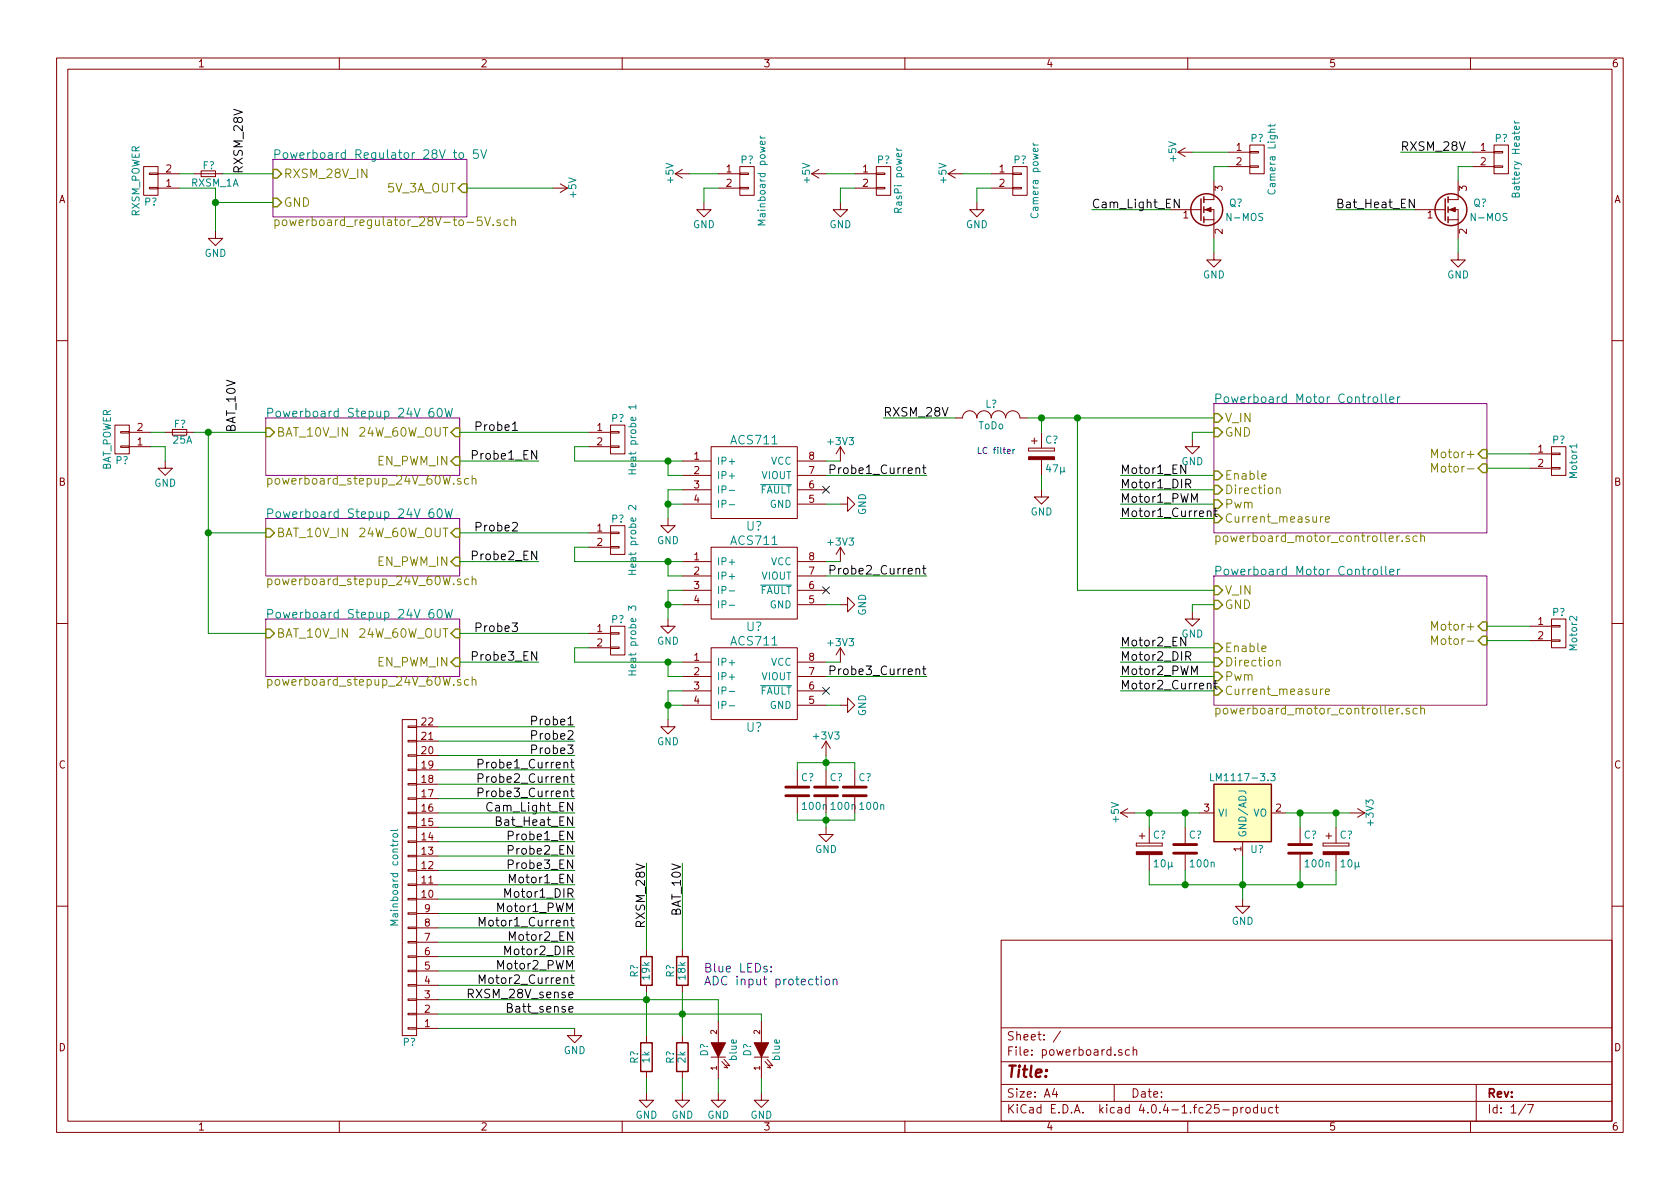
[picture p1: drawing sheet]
EESchema Schematic File Version 2
LIBS:power
LIBS:device
LIBS:transistors
LIBS:conn
LIBS:linear
LIBS:regul
LIBS:74xx
LIBS:cmos4000
LIBS:adc-dac
LIBS:memory
LIBS:xilinx
LIBS:microcontrollers
LIBS:dsp
LIBS:microchip
LIBS:analog_switches
LIBS:motorola
LIBS:texas
LIBS:intel
LIBS:audio
LIBS:interface
LIBS:digital-audio
LIBS:philips
LIBS:display
LIBS:cypress
LIBS:siliconi
LIBS:opto
LIBS:atmel
LIBS:contrib
LIBS:valves
LIBS:TI-LMZ1xxxx
LIBS:DRV8816
LIBS:ACS711
LIBS:lt1370
LIBS:powerboard-cache
EELAYER 25 0
EELAYER END
$Descr A4 11693 8268
encoding utf-8
Sheet 1 7
Title ""
Date ""
Rev ""
Comp ""
Comment1 ""
Comment2 ""
Comment3 ""
Comment4 ""
$EndDescr
$Sheet
S 1900 1100 1350 400 
U 5886B9BC
F0 "Powerboard Regulator 28V to 5V" 60
F1 "powerboard_regulator_28V-to-5V.sch" 60
F2 "RXSM_28V_IN" I L 1900 1200 60 
F3 "5V_3A_OUT" I R 3250 1300 60 
F4 "GND" I L 1900 1400 60 
$EndSheet
$Comp
L F_Small F?
U 1 1
P 1450 1200
F 0 "F?" H 1410 1260 50  0000 L CNN
F 1 "RXSM_1A" H 1330 1140 50  0000 L CNN
F 2 "" H 1450 1200 50  0000 C CNN
F 3 "" H 1450 1200 50  0000 C CNN
	1    1450 1200
	1    0    0    -1  
$EndComp
$Comp
L GND #PWR01
U 1 1
P 1500 1600
F 0 "#PWR01" H 1500 1350 50  0001 C CNN
F 1 "GND" H 1500 1450 50  0000 C CNN
F 2 "" H 1500 1600 50  0000 C CNN
F 3 "" H 1500 1600 50  0000 C CNN
	1    1500 1600
	1    0    0    -1  
$EndComp
$Comp
L CONN_01X02 P?
U 1 1
P 1050 1250
F 0 "P?" H 1050 1400 50  0000 C CNN
F 1 "RXSM_POWER" V 1150 1250 50  0000 C CNN
F 2 "" H 1050 1250 50  0000 C CNN
F 3 "" H 1050 1250 50  0000 C CNN
	1    1050 1250
	-1   0    0    1   
$EndComp
$Comp
L CONN_01X02 P?
U 1 1
P 4300 3050
F 0 "P?" H 4300 3200 50  0000 C CNN
F 1 "Heat probe 1" V 4400 3050 50  0000 C CNN
F 2 "" H 4300 3050 50  0000 C CNN
F 3 "" H 4300 3050 50  0000 C CNN
	1    4300 3050
	1    0    0    -1  
$EndComp
$Comp
L CONN_01X02 P?
U 1 1
P 4300 3750
F 0 "P?" H 4300 3900 50  0000 C CNN
F 1 "Heat probe 2" V 4400 3750 50  0000 C CNN
F 2 "" H 4300 3750 50  0000 C CNN
F 3 "" H 4300 3750 50  0000 C CNN
	1    4300 3750
	1    0    0    -1  
$EndComp
$Comp
L CONN_01X02 P?
U 1 1
P 4300 4450
F 0 "P?" H 4300 4600 50  0000 C CNN
F 1 "Heat probe 3" V 4400 4450 50  0000 C CNN
F 2 "" H 4300 4450 50  0000 C CNN
F 3 "" H 4300 4450 50  0000 C CNN
	1    4300 4450
	1    0    0    -1  
$EndComp
$Comp
L CONN_01X02 P?
U 1 1
P 850 3050
F 0 "P?" H 850 3200 50  0000 C CNN
F 1 "BAT_POWER" V 950 3050 50  0000 C CNN
F 2 "" H 850 3050 50  0000 C CNN
F 3 "" H 850 3050 50  0000 C CNN
	1    850  3050
	-1   0    0    1   
$EndComp
$Sheet
S 1850 2900 1350 400 
U 5886F238
F0 "Powerboard Stepup 24V 60W" 60
F1 "powerboard_stepup_24V_60W.sch" 60
F2 "BAT_10V_IN" I L 1850 3000 60 
F3 "24W_60W_OUT" I R 3200 3000 60 
F4 "EN_PWM_IN" I R 3200 3200 60 
$EndSheet
$Sheet
S 1850 3600 1350 400 
U 5886F2AA
F0 "Powerboard Stepup 24V 60W" 60
F1 "powerboard_stepup_24V_60W.sch" 60
F2 "BAT_10V_IN" I L 1850 3700 60 
F3 "24W_60W_OUT" I R 3200 3700 60 
F4 "EN_PWM_IN" I R 3200 3900 60 
$EndSheet
$Sheet
S 1850 4300 1350 400 
U 5886F5A0
F0 "Powerboard Stepup 24V 60W" 60
F1 "powerboard_stepup_24V_60W.sch" 60
F2 "BAT_10V_IN" I L 1850 4400 60 
F3 "24W_60W_OUT" I R 3200 4400 60 
F4 "EN_PWM_IN" I R 3200 4600 60 
$EndSheet
$Comp
L F_Small F?
U 1 1
P 1250 3000
F 0 "F?" H 1210 3060 50  0000 L CNN
F 1 "25A" H 1200 2950 50  0000 L CNN
F 2 "" H 1250 3000 50  0000 C CNN
F 3 "" H 1250 3000 50  0000 C CNN
	1    1250 3000
	1    0    0    -1  
$EndComp
$Comp
L +5V #PWR02
U 1 1
P 3850 1300
F 0 "#PWR02" H 3850 1150 50  0001 C CNN
F 1 "+5V" H 3850 1440 50  0000 C CNN
F 2 "" H 3850 1300 50  0000 C CNN
F 3 "" H 3850 1300 50  0000 C CNN
	1    3850 1300
	0    1    1    0   
$EndComp
$Comp
L CONN_01X02 P?
U 1 1
P 5200 1250
F 0 "P?" H 5200 1400 50  0000 C CNN
F 1 "Mainboard power" V 5300 1250 50  0000 C CNN
F 2 "" H 5200 1250 50  0000 C CNN
F 3 "" H 5200 1250 50  0000 C CNN
	1    5200 1250
	1    0    0    -1  
$EndComp
$Comp
L GND #PWR03
U 1 1
P 4900 1400
F 0 "#PWR03" H 4900 1150 50  0001 C CNN
F 1 "GND" H 4900 1250 50  0000 C CNN
F 2 "" H 4900 1400 50  0000 C CNN
F 3 "" H 4900 1400 50  0000 C CNN
	1    4900 1400
	1    0    0    -1  
$EndComp
$Comp
L +5V #PWR04
U 1 1
P 4800 1200
F 0 "#PWR04" H 4800 1050 50  0001 C CNN
F 1 "+5V" H 4800 1340 50  0000 C CNN
F 2 "" H 4800 1200 50  0000 C CNN
F 3 "" H 4800 1200 50  0000 C CNN
	1    4800 1200
	0    -1   -1   0   
$EndComp
$Comp
L GND #PWR05
U 1 1
P 1150 3200
F 0 "#PWR05" H 1150 2950 50  0001 C CNN
F 1 "GND" H 1150 3050 50  0000 C CNN
F 2 "" H 1150 3200 50  0000 C CNN
F 3 "" H 1150 3200 50  0000 C CNN
	1    1150 3200
	1    0    0    -1  
$EndComp
$Comp
L GND #PWR07
U 1 1
P 5850 4900
F 0 "#PWR07" H 5850 4650 50  0001 C CNN
F 1 "GND" H 5850 4750 50  0000 C CNN
F 2 "" H 5850 4900 50  0000 C CNN
F 3 "" H 5850 4900 50  0000 C CNN
	1    5850 4900
	0    -1   -1   0   
$EndComp
$Comp
L CONN_01X02 P?
U 1 1
P 6150 1250
F 0 "P?" H 6150 1400 50  0000 C CNN
F 1 "RasPi power" V 6250 1250 50  0000 C CNN
F 2 "" H 6150 1250 50  0000 C CNN
F 3 "" H 6150 1250 50  0000 C CNN
	1    6150 1250
	1    0    0    -1  
$EndComp
$Comp
L GND #PWR08
U 1 1
P 5850 1400
F 0 "#PWR08" H 5850 1150 50  0001 C CNN
F 1 "GND" H 5850 1250 50  0000 C CNN
F 2 "" H 5850 1400 50  0000 C CNN
F 3 "" H 5850 1400 50  0000 C CNN
	1    5850 1400
	1    0    0    -1  
$EndComp
$Comp
L +5V #PWR09
U 1 1
P 5750 1200
F 0 "#PWR09" H 5750 1050 50  0001 C CNN
F 1 "+5V" H 5750 1340 50  0000 C CNN
F 2 "" H 5750 1200 50  0000 C CNN
F 3 "" H 5750 1200 50  0000 C CNN
	1    5750 1200
	0    -1   -1   0   
$EndComp
$Comp
L CONN_01X02 P?
U 1 1
P 7100 1250
F 0 "P?" H 7100 1400 50  0000 C CNN
F 1 "Camera power" V 7200 1250 50  0000 C CNN
F 2 "" H 7100 1250 50  0000 C CNN
F 3 "" H 7100 1250 50  0000 C CNN
	1    7100 1250
	1    0    0    -1  
$EndComp
$Comp
L GND #PWR010
U 1 1
P 6800 1400
F 0 "#PWR010" H 6800 1150 50  0001 C CNN
F 1 "GND" H 6800 1250 50  0000 C CNN
F 2 "" H 6800 1400 50  0000 C CNN
F 3 "" H 6800 1400 50  0000 C CNN
	1    6800 1400
	1    0    0    -1  
$EndComp
$Comp
L +5V #PWR011
U 1 1
P 6700 1200
F 0 "#PWR011" H 6700 1050 50  0001 C CNN
F 1 "+5V" H 6700 1340 50  0000 C CNN
F 2 "" H 6700 1200 50  0000 C CNN
F 3 "" H 6700 1200 50  0000 C CNN
	1    6700 1200
	0    -1   -1   0   
$EndComp
Text Label 1700 1200 1    60   ~ 0
RXSM_28V
Text Label 1650 3000 1    60   ~ 0
BAT_10V
Text Label 3300 3000 0    60   ~ 0
Probe1
Text Label 3300 3700 0    60   ~ 0
Probe2
Text Label 3300 4400 0    60   ~ 0
Probe3
$Comp
L CONN_01X02 P?
U 1 1
P 10450 1100
F 0 "P?" H 10450 1250 50  0000 C CNN
F 1 "Battery Heater" V 10550 1100 50  0000 C CNN
F 2 "" H 10450 1100 50  0000 C CNN
F 3 "" H 10450 1100 50  0000 C CNN
	1    10450 1100
	1    0    0    -1  
$EndComp
$Comp
L Q_NMOS_GSD Q?
U 1 1
P 10050 1450
F 0 "Q?" H 10350 1500 50  0000 R CNN
F 1 "N-MOS" H 10500 1400 50  0000 R CNN
F 2 "" H 10250 1550 50  0000 C CNN
F 3 "" H 10050 1450 50  0000 C CNN
	1    10050 1450
	1    0    0    -1  
$EndComp
$Comp
L GND #PWR012
U 1 1
P 10150 1750
F 0 "#PWR012" H 10150 1500 50  0001 C CNN
F 1 "GND" H 10150 1600 50  0000 C CNN
F 2 "" H 10150 1750 50  0000 C CNN
F 3 "" H 10150 1750 50  0000 C CNN
	1    10150 1750
	1    0    0    -1  
$EndComp
Text Label 9750 1050 0    60   ~ 0
RXSM_28V
Wire Wire Line
	1250 1300 1500 1300
Wire Wire Line
	1500 1300 1500 1600
Wire Wire Line
	1500 1400 1900 1400
Connection ~ 1500 1400
Wire Wire Line
	1250 1200 1350 1200
Wire Wire Line
	1550 1200 1900 1200
Wire Wire Line
	1050 3000 1150 3000
Wire Wire Line
	3850 1300 3250 1300
Wire Wire Line
	4800 1200 5000 1200
Wire Wire Line
	4900 1400 4900 1300
Wire Wire Line
	4900 1300 5000 1300
Wire Wire Line
	1350 3000 1850 3000
Wire Wire Line
	1450 3000 1450 4400
Wire Wire Line
	1450 3700 1850 3700
Connection ~ 1450 3000
Connection ~ 1450 3700
Wire Wire Line
	1450 4400 1850 4400
Wire Wire Line
	1050 3100 1150 3100
Wire Wire Line
	1150 3100 1150 3200
Wire Wire Line
	5750 1200 5950 1200
Wire Wire Line
	5850 1400 5850 1300
Wire Wire Line
	5850 1300 5950 1300
Wire Wire Line
	6700 1200 6900 1200
Wire Wire Line
	6800 1400 6800 1300
Wire Wire Line
	6800 1300 6900 1300
Wire Wire Line
	10250 1050 9750 1050
Wire Wire Line
	10150 1250 10150 1150
Wire Wire Line
	10150 1150 10250 1150
Wire Wire Line
	10150 1750 10150 1650
Wire Wire Line
	3200 3700 4100 3700
Wire Wire Line
	4100 4400 3200 4400
Text Label 3750 3900 2    60   ~ 0
Probe2_EN
Text Label 3750 4600 2    60   ~ 0
Probe3_EN
Text Label 3750 3200 2    60   ~ 0
Probe1_EN
Wire Wire Line
	3750 3200 3200 3200
Wire Wire Line
	3200 3900 3750 3900
Wire Wire Line
	3750 4600 3200 4600
Wire Wire Line
	9300 1450 9850 1450
Text Label 9300 1450 0    60   ~ 0
Bat_Heat_EN
Text Label 4000 5750 2    60   ~ 0
Bat_Heat_EN
Text Label 4000 6050 2    60   ~ 0
Probe3_EN
Text Label 4000 5950 2    60   ~ 0
Probe2_EN
Text Label 4000 5850 2    60   ~ 0
Probe1_EN
Text Label 4000 6150 2    60   ~ 0
Motor1_EN
Text Label 4000 6250 2    60   ~ 0
Motor1_DIR
Text Label 4000 6350 2    60   ~ 0
Motor1_PWM
Text Label 4000 6550 2    60   ~ 0
Motor2_EN
Text Label 4000 6650 2    60   ~ 0
Motor2_DIR
Text Label 4000 6750 2    60   ~ 0
Motor2_PWM
Text Label 4000 6950 2    60   ~ 0
RXSM_28V_sense
Text Label 4500 6000 3    60   ~ 0
RXSM_28V
$Comp
L R R?
U 1 1
P 4500 6750
F 0 "R?" V 4580 6750 50  0000 C CNN
F 1 "19k" V 4500 6750 50  0000 C CNN
F 2 "" V 4430 6750 50  0000 C CNN
F 3 "" H 4500 6750 50  0000 C CNN
	1    4500 6750
	-1   0    0    1   
$EndComp
Wire Wire Line
	3050 6950 5000 6950
Wire Wire Line
	4500 6600 4500 6000
$Comp
L CONN_01X02 P?
U 1 1
P 8750 1100
F 0 "P?" H 8750 1250 50  0000 C CNN
F 1 "Camera Light" V 8850 1100 50  0000 C CNN
F 2 "" H 8750 1100 50  0000 C CNN
F 3 "" H 8750 1100 50  0000 C CNN
	1    8750 1100
	1    0    0    -1  
$EndComp
$Comp
L Q_NMOS_GSD Q?
U 1 1
P 8350 1450
F 0 "Q?" H 8650 1500 50  0000 R CNN
F 1 "N-MOS" H 8800 1400 50  0000 R CNN
F 2 "" H 8550 1550 50  0000 C CNN
F 3 "" H 8350 1450 50  0000 C CNN
	1    8350 1450
	1    0    0    -1  
$EndComp
$Comp
L GND #PWR013
U 1 1
P 8450 1750
F 0 "#PWR013" H 8450 1500 50  0001 C CNN
F 1 "GND" H 8450 1600 50  0000 C CNN
F 2 "" H 8450 1750 50  0000 C CNN
F 3 "" H 8450 1750 50  0000 C CNN
	1    8450 1750
	1    0    0    -1  
$EndComp
Wire Wire Line
	8450 1250 8450 1150
Wire Wire Line
	8450 1150 8550 1150
Wire Wire Line
	8450 1750 8450 1650
Wire Wire Line
	7600 1450 8150 1450
Text Label 7600 1450 0    60   ~ 0
Cam_Light_EN
$Comp
L +5V #PWR014
U 1 1
P 8300 1050
F 0 "#PWR014" H 8300 900 50  0001 C CNN
F 1 "+5V" H 8300 1190 50  0000 C CNN
F 2 "" H 8300 1050 50  0000 C CNN
F 3 "" H 8300 1050 50  0000 C CNN
	1    8300 1050
	0    -1   -1   0   
$EndComp
Wire Wire Line
	8300 1050 8550 1050
Text Label 4000 5650 2    60   ~ 0
Cam_Light_EN
$Comp
L GND #PWR015
U 1 1
P 8300 3050
F 0 "#PWR015" H 8300 2800 50  0001 C CNN
F 1 "GND" H 8300 2900 50  0000 C CNN
F 2 "" H 8300 3050 50  0000 C CNN
F 3 "" H 8300 3050 50  0000 C CNN
	1    8300 3050
	1    0    0    -1  
$EndComp
Wire Wire Line
	8450 3000 8300 3000
Wire Wire Line
	8300 3000 8300 3050
Wire Wire Line
	7150 2900 8450 2900
Text Label 7800 3300 0    60   ~ 0
Motor1_EN
Text Label 7800 3400 0    60   ~ 0
Motor1_DIR
Text Label 7800 3500 0    60   ~ 0
Motor1_PWM
Wire Wire Line
	7800 3300 8450 3300
Wire Wire Line
	8450 3400 7800 3400
Wire Wire Line
	7800 3500 8450 3500
$Comp
L CONN_01X02 P?
U 1 1
P 10850 3200
F 0 "P?" H 10850 3350 50  0000 C CNN
F 1 "Motor1" V 10950 3200 50  0000 C CNN
F 2 "" H 10850 3200 50  0000 C CNN
F 3 "" H 10850 3200 50  0000 C CNN
	1    10850 3200
	1    0    0    -1  
$EndComp
Wire Wire Line
	10650 3150 10350 3150
Wire Wire Line
	10350 3250 10650 3250
$Sheet
S 8450 4000 1900 900 
U 5888DA23
F0 "Powerboard Motor Controller" 60
F1 "powerboard_motor_controller.sch" 60
F2 "V_IN" I L 8450 4100 60 
F3 "Enable" I L 8450 4500 60 
F4 "Direction" I L 8450 4600 60 
F5 "Pwm" I L 8450 4700 60 
F6 "GND" I L 8450 4200 60 
F7 "Motor+" I R 10350 4350 60 
F8 "Motor-" I R 10350 4450 60 
F9 "Current_measure" I L 8450 4800 59 
$EndSheet
$Comp
L GND #PWR016
U 1 1
P 8300 4250
F 0 "#PWR016" H 8300 4000 50  0001 C CNN
F 1 "GND" H 8300 4100 50  0000 C CNN
F 2 "" H 8300 4250 50  0000 C CNN
F 3 "" H 8300 4250 50  0000 C CNN
	1    8300 4250
	1    0    0    -1  
$EndComp
Wire Wire Line
	8450 4200 8300 4200
Wire Wire Line
	8300 4200 8300 4250
Wire Wire Line
	7500 4100 8450 4100
Text Label 6150 2900 0    60   ~ 0
RXSM_28V
Text Label 7800 4500 0    60   ~ 0
Motor2_EN
Text Label 7800 4600 0    60   ~ 0
Motor2_DIR
Text Label 7800 4700 0    60   ~ 0
Motor2_PWM
Wire Wire Line
	7800 4500 8450 4500
Wire Wire Line
	8450 4600 7800 4600
Wire Wire Line
	7800 4700 8450 4700
$Comp
L CONN_01X02 P?
U 1 1
P 10850 4400
F 0 "P?" H 10850 4550 50  0000 C CNN
F 1 "Motor2" V 10950 4400 50  0000 C CNN
F 2 "" H 10850 4400 50  0000 C CNN
F 3 "" H 10850 4400 50  0000 C CNN
	1    10850 4400
	1    0    0    -1  
$EndComp
Wire Wire Line
	10650 4350 10350 4350
Wire Wire Line
	10350 4450 10650 4450
$Comp
L GND #PWR017
U 1 1
P 4000 7150
F 0 "#PWR017" H 4000 6900 50  0001 C CNN
F 1 "GND" H 4000 7000 50  0000 C CNN
F 2 "" H 4000 7150 50  0000 C CNN
F 3 "" H 4000 7150 50  0000 C CNN
	1    4000 7150
	1    0    0    -1  
$EndComp
Wire Wire Line
	3050 7150 4000 7150
Wire Wire Line
	3050 6750 4000 6750
Wire Wire Line
	4000 6650 3050 6650
Wire Wire Line
	3050 6550 4000 6550
Wire Wire Line
	4000 6350 3050 6350
Wire Wire Line
	3050 6250 4000 6250
Wire Wire Line
	4000 6150 3050 6150
Wire Wire Line
	3050 6050 4000 6050
Wire Wire Line
	4000 5950 3050 5950
Wire Wire Line
	3050 5850 4000 5850
Wire Wire Line
	4000 5750 3050 5750
Wire Wire Line
	3050 5650 4000 5650
$Sheet
S 8450 2800 1900 900 
U 588899D1
F0 "Powerboard Motor Controller" 60
F1 "powerboard_motor_controller.sch" 60
F2 "V_IN" I L 8450 2900 60 
F3 "Enable" I L 8450 3300 60 
F4 "Direction" I L 8450 3400 60 
F5 "Pwm" I L 8450 3500 60 
F6 "GND" I L 8450 3000 60 
F7 "Motor+" I R 10350 3150 60 
F8 "Motor-" I R 10350 3250 60 
F9 "Current_measure" I L 8450 3600 59 
$EndSheet
Text Label 7800 3600 0    60   ~ 0
Motor1_Current
Text Label 7800 4800 0    60   ~ 0
Motor2_Current
Wire Wire Line
	7800 4800 8450 4800
Wire Wire Line
	8450 3600 7800 3600
Text Label 4000 6450 2    60   ~ 0
Motor1_Current
Text Label 4000 6850 2    60   ~ 0
Motor2_Current
Wire Wire Line
	4000 6850 3050 6850
Wire Wire Line
	3050 6450 4000 6450
$Comp
L ACS711 U?
U 1 1
P 5250 3350
F 0 "U?" H 5250 3050 60  0000 C CNN
F 1 "ACS711" H 5250 3650 60  0000 C CNN
F 2 "" H 5250 3350 60  0001 C CNN
F 3 "" H 5250 3350 60  0001 C CNN
	1    5250 3350
	1    0    0    -1  
$EndComp
$Comp
L ACS711 U?
U 1 1
P 5250 4050
F 0 "U?" H 5250 3750 60  0000 C CNN
F 1 "ACS711" H 5250 4350 60  0000 C CNN
F 2 "" H 5250 4050 60  0001 C CNN
F 3 "" H 5250 4050 60  0001 C CNN
	1    5250 4050
	1    0    0    -1  
$EndComp
$Comp
L ACS711 U?
U 1 1
P 5250 4750
F 0 "U?" H 5250 4450 60  0000 C CNN
F 1 "ACS711" H 5250 5050 60  0000 C CNN
F 2 "" H 5250 4750 60  0001 C CNN
F 3 "" H 5250 4750 60  0001 C CNN
	1    5250 4750
	1    0    0    -1  
$EndComp
$Comp
L GND #PWR?
U 1 1
P 4650 5000
F 0 "#PWR?" H 4650 4750 50  0001 C CNN
F 1 "GND" H 4650 4850 50  0000 C CNN
F 2 "" H 4650 5000 50  0000 C CNN
F 3 "" H 4650 5000 50  0000 C CNN
	1    4650 5000
	1    0    0    -1  
$EndComp
$Comp
L GND #PWR?
U 1 1
P 4650 3600
F 0 "#PWR?" H 4650 3350 50  0001 C CNN
F 1 "GND" H 4650 3450 50  0000 C CNN
F 2 "" H 4650 3600 50  0000 C CNN
F 3 "" H 4650 3600 50  0000 C CNN
	1    4650 3600
	1    0    0    -1  
$EndComp
Wire Wire Line
	4100 3000 3200 3000
$Comp
L GND #PWR?
U 1 1
P 4650 4300
F 0 "#PWR?" H 4650 4050 50  0001 C CNN
F 1 "GND" H 4650 4150 50  0000 C CNN
F 2 "" H 4650 4300 50  0000 C CNN
F 3 "" H 4650 4300 50  0000 C CNN
	1    4650 4300
	1    0    0    -1  
$EndComp
Wire Wire Line
	4650 3600 4650 3400
Wire Wire Line
	4650 3400 4750 3400
Wire Wire Line
	4750 3500 4650 3500
Connection ~ 4650 3500
Wire Wire Line
	4650 4300 4650 4100
Wire Wire Line
	4650 4100 4750 4100
Wire Wire Line
	4750 4200 4650 4200
Connection ~ 4650 4200
Wire Wire Line
	4650 5000 4650 4800
Wire Wire Line
	4650 4800 4750 4800
Wire Wire Line
	4750 4900 4650 4900
Connection ~ 4650 4900
$Comp
L GND #PWR?
U 1 1
P 5850 4200
F 0 "#PWR?" H 5850 3950 50  0001 C CNN
F 1 "GND" H 5850 4050 50  0000 C CNN
F 2 "" H 5850 4200 50  0000 C CNN
F 3 "" H 5850 4200 50  0000 C CNN
	1    5850 4200
	0    -1   -1   0   
$EndComp
$Comp
L GND #PWR?
U 1 1
P 5850 3500
F 0 "#PWR?" H 5850 3250 50  0001 C CNN
F 1 "GND" H 5850 3350 50  0000 C CNN
F 2 "" H 5850 3500 50  0000 C CNN
F 3 "" H 5850 3500 50  0000 C CNN
	1    5850 3500
	0    -1   -1   0   
$EndComp
Wire Wire Line
	5850 3500 5750 3500
Wire Wire Line
	5750 4200 5850 4200
Wire Wire Line
	5850 4900 5750 4900
$Comp
L LM1117-3.3 U?
U 1 1
P 8650 5650
F 0 "U?" H 8750 5400 50  0000 C CNN
F 1 "LM1117-3.3" H 8650 5900 50  0000 C CNN
F 2 "" H 8650 5650 50  0000 C CNN
F 3 "" H 8650 5650 50  0000 C CNN
	1    8650 5650
	1    0    0    -1  
$EndComp
$Comp
L C C?
U 1 1
P 8250 5900
F 0 "C?" H 8275 6000 50  0000 L CNN
F 1 "100n" H 8275 5800 50  0000 L CNN
F 2 "" H 8288 5750 50  0000 C CNN
F 3 "" H 8250 5900 50  0000 C CNN
	1    8250 5900
	1    0    0    -1  
$EndComp
$Comp
L C C?
U 1 1
P 9050 5900
F 0 "C?" H 9075 6000 50  0000 L CNN
F 1 "100n" H 9075 5800 50  0000 L CNN
F 2 "" H 9088 5750 50  0000 C CNN
F 3 "" H 9050 5900 50  0000 C CNN
	1    9050 5900
	1    0    0    -1  
$EndComp
$Comp
L CP C?
U 1 1
P 9300 5900
F 0 "C?" H 9325 6000 50  0000 L CNN
F 1 "10µ" H 9325 5800 50  0000 L CNN
F 2 "" H 9338 5750 50  0000 C CNN
F 3 "" H 9300 5900 50  0000 C CNN
	1    9300 5900
	1    0    0    -1  
$EndComp
$Comp
L CP C?
U 1 1
P 8000 5900
F 0 "C?" H 8025 6000 50  0000 L CNN
F 1 "10µ" H 8025 5800 50  0000 L CNN
F 2 "" H 8038 5750 50  0000 C CNN
F 3 "" H 8000 5900 50  0000 C CNN
	1    8000 5900
	1    0    0    -1  
$EndComp
$Comp
L GND #PWR?
U 1 1
P 8650 6250
F 0 "#PWR?" H 8650 6000 50  0001 C CNN
F 1 "GND" H 8650 6100 50  0000 C CNN
F 2 "" H 8650 6250 50  0000 C CNN
F 3 "" H 8650 6250 50  0000 C CNN
	1    8650 6250
	1    0    0    -1  
$EndComp
Wire Wire Line
	8650 5950 8650 6250
Wire Wire Line
	8000 6150 9300 6150
Wire Wire Line
	8250 6150 8250 6050
Wire Wire Line
	8000 6150 8000 6050
Connection ~ 8250 6150
Connection ~ 8650 6150
Wire Wire Line
	9300 6150 9300 6050
Wire Wire Line
	9050 6050 9050 6150
Connection ~ 9050 6150
Wire Wire Line
	8950 5650 9400 5650
Wire Wire Line
	9050 5650 9050 5750
Wire Wire Line
	9300 5650 9300 5750
Connection ~ 9050 5650
Wire Wire Line
	7900 5650 8350 5650
Wire Wire Line
	8000 5650 8000 5750
Wire Wire Line
	8250 5750 8250 5650
Connection ~ 8250 5650
$Comp
L +5V #PWR?
U 1 1
P 7900 5650
F 0 "#PWR?" H 7900 5500 50  0001 C CNN
F 1 "+5V" H 7900 5790 50  0000 C CNN
F 2 "" H 7900 5650 50  0000 C CNN
F 3 "" H 7900 5650 50  0000 C CNN
	1    7900 5650
	0    -1   -1   0   
$EndComp
Connection ~ 8000 5650
$Comp
L +3V3 #PWR?
U 1 1
P 9400 5650
F 0 "#PWR?" H 9400 5500 50  0001 C CNN
F 1 "+3V3" H 9400 5790 50  0000 C CNN
F 2 "" H 9400 5650 50  0000 C CNN
F 3 "" H 9400 5650 50  0000 C CNN
	1    9400 5650
	0    1    1    0   
$EndComp
Connection ~ 9300 5650
$Comp
L +3V3 #PWR?
U 1 1
P 5850 4600
F 0 "#PWR?" H 5850 4450 50  0001 C CNN
F 1 "+3V3" H 5850 4740 50  0000 C CNN
F 2 "" H 5850 4600 50  0000 C CNN
F 3 "" H 5850 4600 50  0000 C CNN
	1    5850 4600
	1    0    0    -1  
$EndComp
$Comp
L +3V3 #PWR?
U 1 1
P 5850 3900
F 0 "#PWR?" H 5850 3750 50  0001 C CNN
F 1 "+3V3" H 5850 4040 50  0000 C CNN
F 2 "" H 5850 3900 50  0000 C CNN
F 3 "" H 5850 3900 50  0000 C CNN
	1    5850 3900
	1    0    0    -1  
$EndComp
$Comp
L +3V3 #PWR?
U 1 1
P 5850 3200
F 0 "#PWR?" H 5850 3050 50  0001 C CNN
F 1 "+3V3" H 5850 3340 50  0000 C CNN
F 2 "" H 5850 3200 50  0000 C CNN
F 3 "" H 5850 3200 50  0000 C CNN
	1    5850 3200
	1    0    0    -1  
$EndComp
NoConn ~ 5750 3400
NoConn ~ 5750 4100
NoConn ~ 5750 4800
Text Label 6450 4700 2    60   ~ 0
Probe3_Current
Wire Wire Line
	6450 4700 5750 4700
Text Label 6450 4000 2    60   ~ 0
Probe2_Current
Text Label 6450 3300 2    60   ~ 0
Probe1_Current
Wire Wire Line
	6450 3300 5750 3300
Wire Wire Line
	5750 4000 6450 4000
Wire Wire Line
	5750 3900 5850 3900
Wire Wire Line
	5850 3200 5750 3200
Wire Wire Line
	5750 4600 5850 4600
Wire Wire Line
	4100 3100 4000 3100
Wire Wire Line
	4000 3100 4000 3200
Wire Wire Line
	4000 3200 4750 3200
Wire Wire Line
	4750 3300 4650 3300
Wire Wire Line
	4650 3300 4650 3200
Connection ~ 4650 3200
Wire Wire Line
	4750 4000 4650 4000
Wire Wire Line
	4650 4000 4650 3900
Wire Wire Line
	4000 3900 4750 3900
Wire Wire Line
	4000 3900 4000 3800
Wire Wire Line
	4000 3800 4100 3800
Connection ~ 4650 3900
Wire Wire Line
	4100 4500 4000 4500
Wire Wire Line
	4000 4500 4000 4600
Wire Wire Line
	4000 4600 4750 4600
Wire Wire Line
	4650 4600 4650 4700
Wire Wire Line
	4650 4700 4750 4700
Connection ~ 4650 4600
Text Label 4000 5550 2    60   ~ 0
Probe3_Current
Text Label 4000 5450 2    60   ~ 0
Probe2_Current
Text Label 4000 5350 2    60   ~ 0
Probe1_Current
Text Label 4000 5250 2    60   ~ 0
Probe3
Text Label 4000 5150 2    60   ~ 0
Probe2
Text Label 4000 5050 2    60   ~ 0
Probe1
Wire Wire Line
	3050 5550 4000 5550
Wire Wire Line
	3050 5450 4000 5450
Wire Wire Line
	3050 5350 4000 5350
Wire Wire Line
	3050 5250 4000 5250
Wire Wire Line
	3050 5150 4000 5150
Wire Wire Line
	3050 5050 4000 5050
$Comp
L C C?
U 1 1
P 5550 5500
F 0 "C?" H 5575 5600 50  0000 L CNN
F 1 "100n" H 5575 5400 50  0000 L CNN
F 2 "" H 5588 5350 50  0000 C CNN
F 3 "" H 5550 5500 50  0000 C CNN
	1    5550 5500
	1    0    0    -1  
$EndComp
$Comp
L C C?
U 1 1
P 5750 5500
F 0 "C?" H 5775 5600 50  0000 L CNN
F 1 "100n" H 5775 5400 50  0000 L CNN
F 2 "" H 5788 5350 50  0000 C CNN
F 3 "" H 5750 5500 50  0000 C CNN
	1    5750 5500
	1    0    0    -1  
$EndComp
$Comp
L C C?
U 1 1
P 5950 5500
F 0 "C?" H 5975 5600 50  0000 L CNN
F 1 "100n" H 5975 5400 50  0000 L CNN
F 2 "" H 5988 5350 50  0000 C CNN
F 3 "" H 5950 5500 50  0000 C CNN
	1    5950 5500
	1    0    0    -1  
$EndComp
$Comp
L +3V3 #PWR?
U 1 1
P 5750 5250
F 0 "#PWR?" H 5750 5100 50  0001 C CNN
F 1 "+3V3" H 5750 5390 50  0000 C CNN
F 2 "" H 5750 5250 50  0000 C CNN
F 3 "" H 5750 5250 50  0000 C CNN
	1    5750 5250
	1    0    0    -1  
$EndComp
$Comp
L GND #PWR?
U 1 1
P 5750 5750
F 0 "#PWR?" H 5750 5500 50  0001 C CNN
F 1 "GND" H 5750 5600 50  0000 C CNN
F 2 "" H 5750 5750 50  0000 C CNN
F 3 "" H 5750 5750 50  0000 C CNN
	1    5750 5750
	1    0    0    -1  
$EndComp
Wire Wire Line
	5750 5650 5750 5750
Wire Wire Line
	5550 5700 5950 5700
Wire Wire Line
	5550 5700 5550 5650
Wire Wire Line
	5950 5700 5950 5650
Connection ~ 5750 5700
Wire Wire Line
	5550 5350 5550 5300
Wire Wire Line
	5550 5300 5950 5300
Wire Wire Line
	5750 5250 5750 5350
Connection ~ 5750 5300
Wire Wire Line
	5950 5300 5950 5350
$Comp
L INDUCTOR_SMALL L?
U 1 1
P 6900 2900
F 0 "L?" H 6900 3000 50  0000 C CNN
F 1 "ToDo" H 6900 2850 50  0000 C CNN
F 2 "" H 6900 2900 50  0000 C CNN
F 3 "" H 6900 2900 50  0000 C CNN
	1    6900 2900
	1    0    0    -1  
$EndComp
$Comp
L CP C?
U 1 1
P 7250 3150
F 0 "C?" H 7275 3250 50  0000 L CNN
F 1 "47µ" H 7275 3050 50  0000 L CNN
F 2 "" H 7288 3000 50  0000 C CNN
F 3 "" H 7250 3150 50  0000 C CNN
	1    7250 3150
	1    0    0    -1  
$EndComp
$Comp
L GND #PWR?
U 1 1
P 7250 3400
F 0 "#PWR?" H 7250 3150 50  0001 C CNN
F 1 "GND" H 7250 3250 50  0000 C CNN
F 2 "" H 7250 3400 50  0000 C CNN
F 3 "" H 7250 3400 50  0000 C CNN
	1    7250 3400
	1    0    0    -1  
$EndComp
Wire Wire Line
	7250 3000 7250 2900
Connection ~ 7250 2900
Wire Wire Line
	7250 3300 7250 3400
Wire Wire Line
	7500 2900 7500 4100
Connection ~ 7500 2900
Wire Wire Line
	6650 2900 6150 2900
Text Notes 6800 3150 0    43   ~ 0
LC filter
$Comp
L CONN_01X22 P?
U 1 1
P 2850 6100
F 0 "P?" H 2850 7250 50  0000 C CNN
F 1 "Mainboard control" V 2950 6100 50  0000 C CNN
F 2 "" H 2850 6100 50  0000 C CNN
F 3 "" H 2850 6100 50  0000 C CNN
	1    2850 6100
	-1   0    0    1   
$EndComp
$Comp
L R R?
U 1 1
P 4500 7350
F 0 "R?" V 4580 7350 50  0000 C CNN
F 1 "1k" V 4500 7350 50  0000 C CNN
F 2 "" V 4430 7350 50  0000 C CNN
F 3 "" H 4500 7350 50  0000 C CNN
	1    4500 7350
	-1   0    0    1   
$EndComp
$Comp
L R R?
U 1 1
P 4750 6750
F 0 "R?" V 4830 6750 50  0000 C CNN
F 1 "18k" V 4750 6750 50  0000 C CNN
F 2 "" V 4680 6750 50  0000 C CNN
F 3 "" H 4750 6750 50  0000 C CNN
	1    4750 6750
	-1   0    0    1   
$EndComp
$Comp
L R R?
U 1 1
P 4750 7350
F 0 "R?" V 4830 7350 50  0000 C CNN
F 1 "2k" V 4750 7350 50  0000 C CNN
F 2 "" V 4680 7350 50  0000 C CNN
F 3 "" H 4750 7350 50  0000 C CNN
	1    4750 7350
	-1   0    0    1   
$EndComp
Wire Wire Line
	4500 6900 4500 7200
Connection ~ 4500 6950
$Comp
L GND #PWR?
U 1 1
P 4500 7600
F 0 "#PWR?" H 4500 7350 50  0001 C CNN
F 1 "GND" H 4500 7450 50  0000 C CNN
F 2 "" H 4500 7600 50  0000 C CNN
F 3 "" H 4500 7600 50  0000 C CNN
	1    4500 7600
	1    0    0    -1  
$EndComp
$Comp
L GND #PWR?
U 1 1
P 4750 7600
F 0 "#PWR?" H 4750 7350 50  0001 C CNN
F 1 "GND" H 4750 7450 50  0000 C CNN
F 2 "" H 4750 7600 50  0000 C CNN
F 3 "" H 4750 7600 50  0000 C CNN
	1    4750 7600
	1    0    0    -1  
$EndComp
Wire Wire Line
	4750 7600 4750 7500
Wire Wire Line
	4500 7600 4500 7500
Wire Wire Line
	4750 7200 4750 6900
Text Label 4750 6000 3    60   ~ 0
BAT_10V
Wire Wire Line
	4750 6000 4750 6600
Wire Wire Line
	3050 7050 5300 7050
Connection ~ 4750 7050
Text Label 4000 7050 2    60   ~ 0
Batt_sense
$Comp
L LED D?
U 1 1
P 5000 7300
F 0 "D?" H 5000 7400 50  0000 C CNN
F 1 "blue" H 5000 7200 50  0000 C CNN
F 2 "" H 5000 7300 50  0000 C CNN
F 3 "" H 5000 7300 50  0000 C CNN
	1    5000 7300
	0    -1   -1   0   
$EndComp
$Comp
L LED D?
U 1 1
P 5300 7300
F 0 "D?" H 5300 7400 50  0000 C CNN
F 1 "blue" H 5300 7200 50  0000 C CNN
F 2 "" H 5300 7300 50  0000 C CNN
F 3 "" H 5300 7300 50  0000 C CNN
	1    5300 7300
	0    -1   -1   0   
$EndComp
$Comp
L GND #PWR?
U 1 1
P 5000 7600
F 0 "#PWR?" H 5000 7350 50  0001 C CNN
F 1 "GND" H 5000 7450 50  0000 C CNN
F 2 "" H 5000 7600 50  0000 C CNN
F 3 "" H 5000 7600 50  0000 C CNN
	1    5000 7600
	1    0    0    -1  
$EndComp
$Comp
L GND #PWR?
U 1 1
P 5300 7600
F 0 "#PWR?" H 5300 7350 50  0001 C CNN
F 1 "GND" H 5300 7450 50  0000 C CNN
F 2 "" H 5300 7600 50  0000 C CNN
F 3 "" H 5300 7600 50  0000 C CNN
	1    5300 7600
	1    0    0    -1  
$EndComp
Wire Wire Line
	5300 7600 5300 7500
Wire Wire Line
	5000 7500 5000 7600
Wire Wire Line
	5000 6950 5000 7100
Wire Wire Line
	5300 7050 5300 7100
Text Notes 4900 6850 0    60   ~ 0
Blue LEDs:\nADC input protection
$EndSCHEMATC
